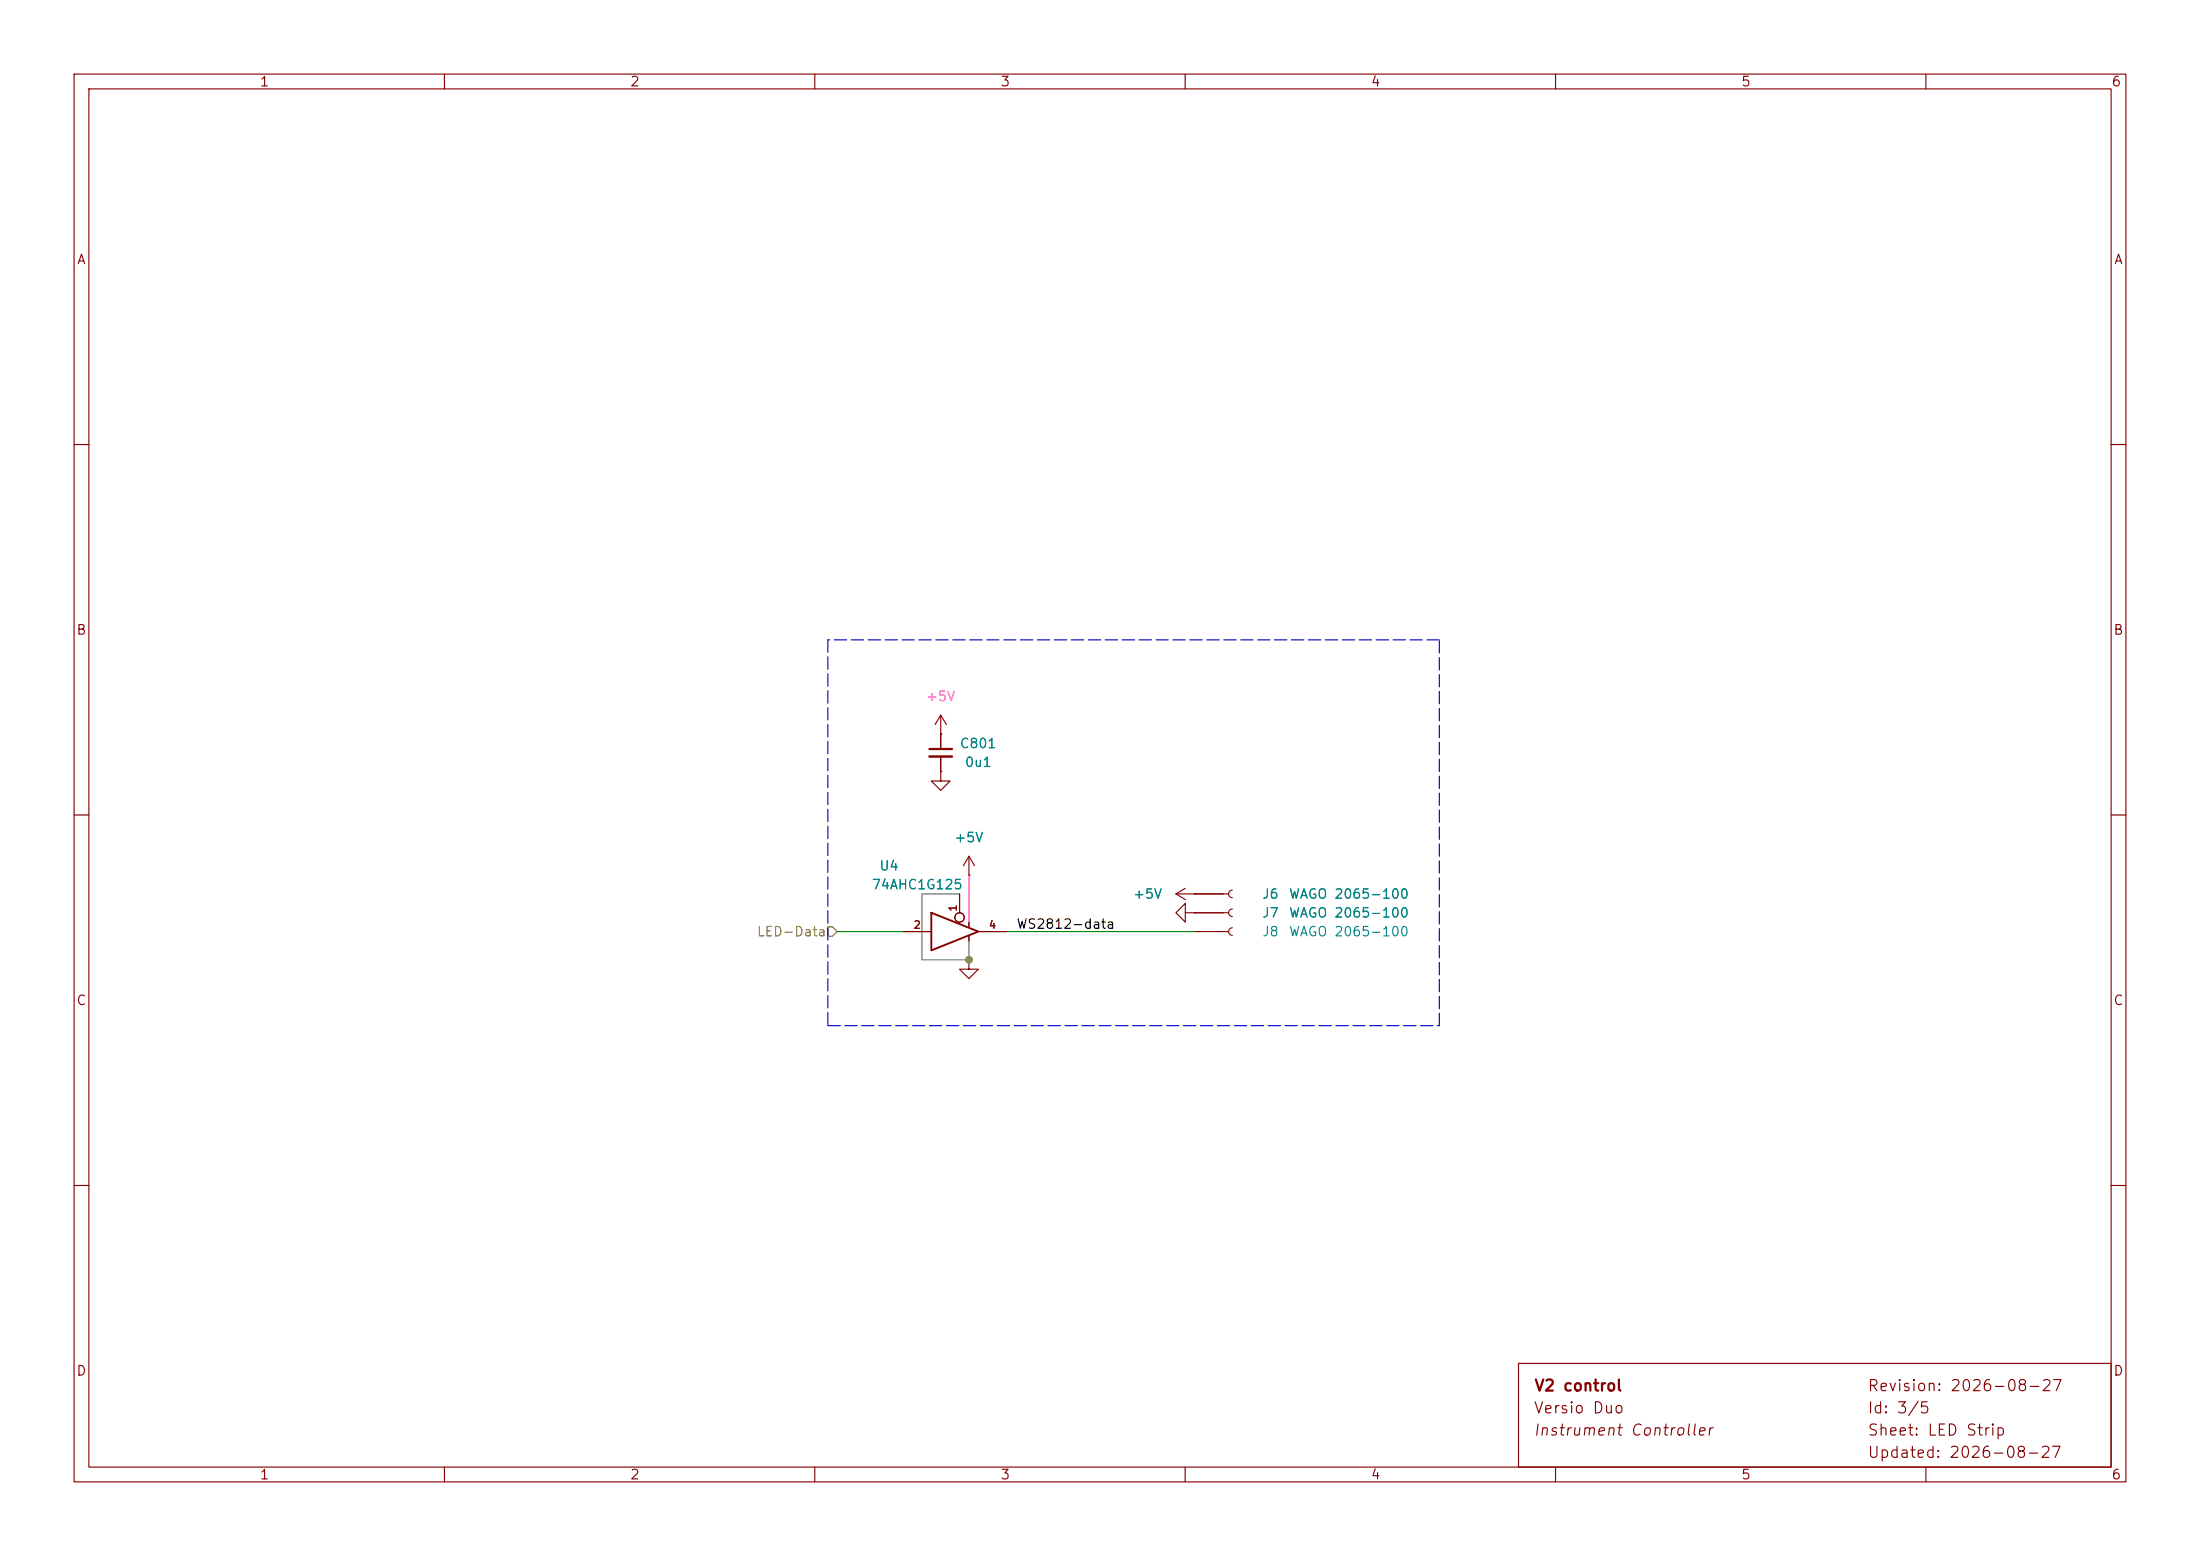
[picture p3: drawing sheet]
<svg xmlns="http://www.w3.org/2000/svg" width="297mm" height="210mm" viewBox="0 0 297 210" stroke-linecap="round" stroke-linejoin="round" font-family="sans-serif">
<g fill="none" stroke="#840000" stroke-width=".15">
<path d="M10 10h277v190h-277zM12 12h273v186h-273zM60 10v2M110 10v2M160 10v2M210 10v2M260 10v2M10 60h2M285 60h2M127 99.1h.1M127 96.5l-.8 1.3M127 96.5l.8 1.3"/>
<path d="M127 96.5v4.6M10 110h2M127 104.1v1.3h1.3l-1.3 1.3-1.3-1.3h1.3M127 104.1h.1M127 102.1v2M130.8 118.1h.1M130.8 115.6v2.5M130.8 115.6l-.8 1.2M130.8 115.6l.8 1.2M160 119.9l-1.3 .8M285 110h2M121.9 125.7h3.8"/>
<path d="M129.5 120.7v2.5M130.8 129.5v1.3h1.3l-1.3 1.3-1.3-1.3h1.3M130.8 129.5h.1M130.8 124.5v.6M130.8 126.4v.6M132.1 125.7h3.8M158.7 120.7h7.2M158.7 120.7l1.3 .7M160 123.2v-1.3l-1.3 1.3 1.3 1.3v-1.3h1.3M161.3 123.2h.1M161.3 120.7h.1M161.3 125.7h4.6"/>
<path d="M161.3 123.2h4.6M166.4 125.2a.51 .51 0 0 0-.5 .5 .51 .51 0 0 0 .5 .5M166.4 122.7a.51 .51 0 0 0-.5 .5 .51 .51 0 0 0 .5 .5M166.4 120.1a.51 .51 0 0 0-.5 .6 .51 .51 0 0 0 .5 .5M10 160h2M285 160h2M60 198v2M110 198v2M160 198v2M205 184h80v14h-80zM210 198v2M260 198v2"/>
<circle cx="129.5" cy="123.8" r=".63"/>
</g>
<path d="M125.7 123.2l6.4 2.5-6.4 2.6z" fill="none" stroke="#840000" stroke-width=".25"/>
<path d="M125.5 101.1h3" fill="none" stroke="#840000" stroke-width=".3"/>
<path d="M125.5 102.1h3" fill="none" stroke="#840000" stroke-width=".33"/>
<path d="M111.8 125.1h.6l.6 .6-.6 .7h-.6z" fill="none" stroke="#848400" stroke-width=".15"/>
<path d="M111.8 86.4v52M194.3 86.4h-82.5M111.8 138.4h82.5M194.3 138.4v-52" fill="none" stroke="#0000c2" stroke-width=".15" stroke-dasharray="1.7 .6"/>
<path d="M129.5 120.7h-5v8.8h6.3v-2.5" fill="none" stroke="#676767" stroke-width=".15"/>
<path d="M130.8 118.1v6.4" fill="none" stroke="#ff5cbb" stroke-width=".15"/>
<path d="M113 125.7h8.9M135.9 125.7h25.4" fill="none" stroke="#008400" stroke-width=".15"/>
<circle cx="130.8" cy="129.5" r=".46" fill="#676767" stroke="#676767" stroke-width=".14"/>
<g font-size="1.5" fill="#840000">
<text x="207" y="191.1">Versio Duo</text>
<text x="207" y="188.1">V2 control</text>
<text x="252" y="188.1">Revision: 2026-08-27</text>
<text x="252" y="191.1">Id: 3/5</text>
<text x="206.9" y="194.1">Instrument Controller</text>
<text x="252" y="197.1">Updated: 2026-08-27</text>
<text x="252" y="194.1">Sheet: LED Strip</text>
</g>
<g font-size="1.3" fill="#840000">
<text x="35" y="12">1</text>
<text x="85" y="12">2</text>
<text x="135" y="12">3</text>
<text x="185" y="12">4</text>
<text x="235" y="12">5</text>
<text x="285" y="12">6</text>
<text x="10.3" y="36">A</text>
<text x="285.3" y="36">A</text>
<text x="10.2" y="86">B</text>
<text x="285.2" y="86">B</text>
<text x="10.2" y="136">C</text>
<text x="285.2" y="136">C</text>
<text x="10.2" y="186">D</text>
<text x="285.2" y="186">D</text>
<text x="35" y="200">1</text>
<text x="85" y="200">2</text>
<text x="135" y="200">3</text>
<text x="185" y="200">4</text>
<text x="235" y="200">5</text>
<text x="285" y="200">6</text>
</g>
<text font-size="1.3" fill="#ff5cbb" x="124.9" y="94.9">+5V</text>
<g font-size="1.3" fill="#008484">
<text x="129.5" y="101.3">C801</text>
<text x="130.2" y="103.8">0u1</text>
<text x="128.7" y="114">+5V</text>
<text x="118.6" y="117.8">U4</text>
<text x="117.6" y="120.3">74AHC1G125</text>
<text x="152.9" y="121.6">+5V</text>
<text x="170.3" y="124.2">J7</text>
<text x="170.3" y="121.6">J6</text>
<text x="173.9" y="124.2">WAGO 2065-100</text>
<text x="173.9" y="121.6">WAGO 2065-100</text>
<text x="170.3" y="126.7">J8</text>
<text x="173.9" y="126.7">WAGO 2065-100</text>
</g>
<text font-size="1.3" x="137.1" y="125.7">WS2812-data</text>
<text font-size="1.3" fill="#848400" x="102.1" y="126.7">LED-Data</text>
<g font-size="1" fill="#840000">
<text x="123.2" y="125.6">2</text>
<text x="129.4" y="123.1" transform="rotate(-90 129.4 123.1)">1</text>
<text x="133.4" y="125.6">4</text>
</g>
</svg>
